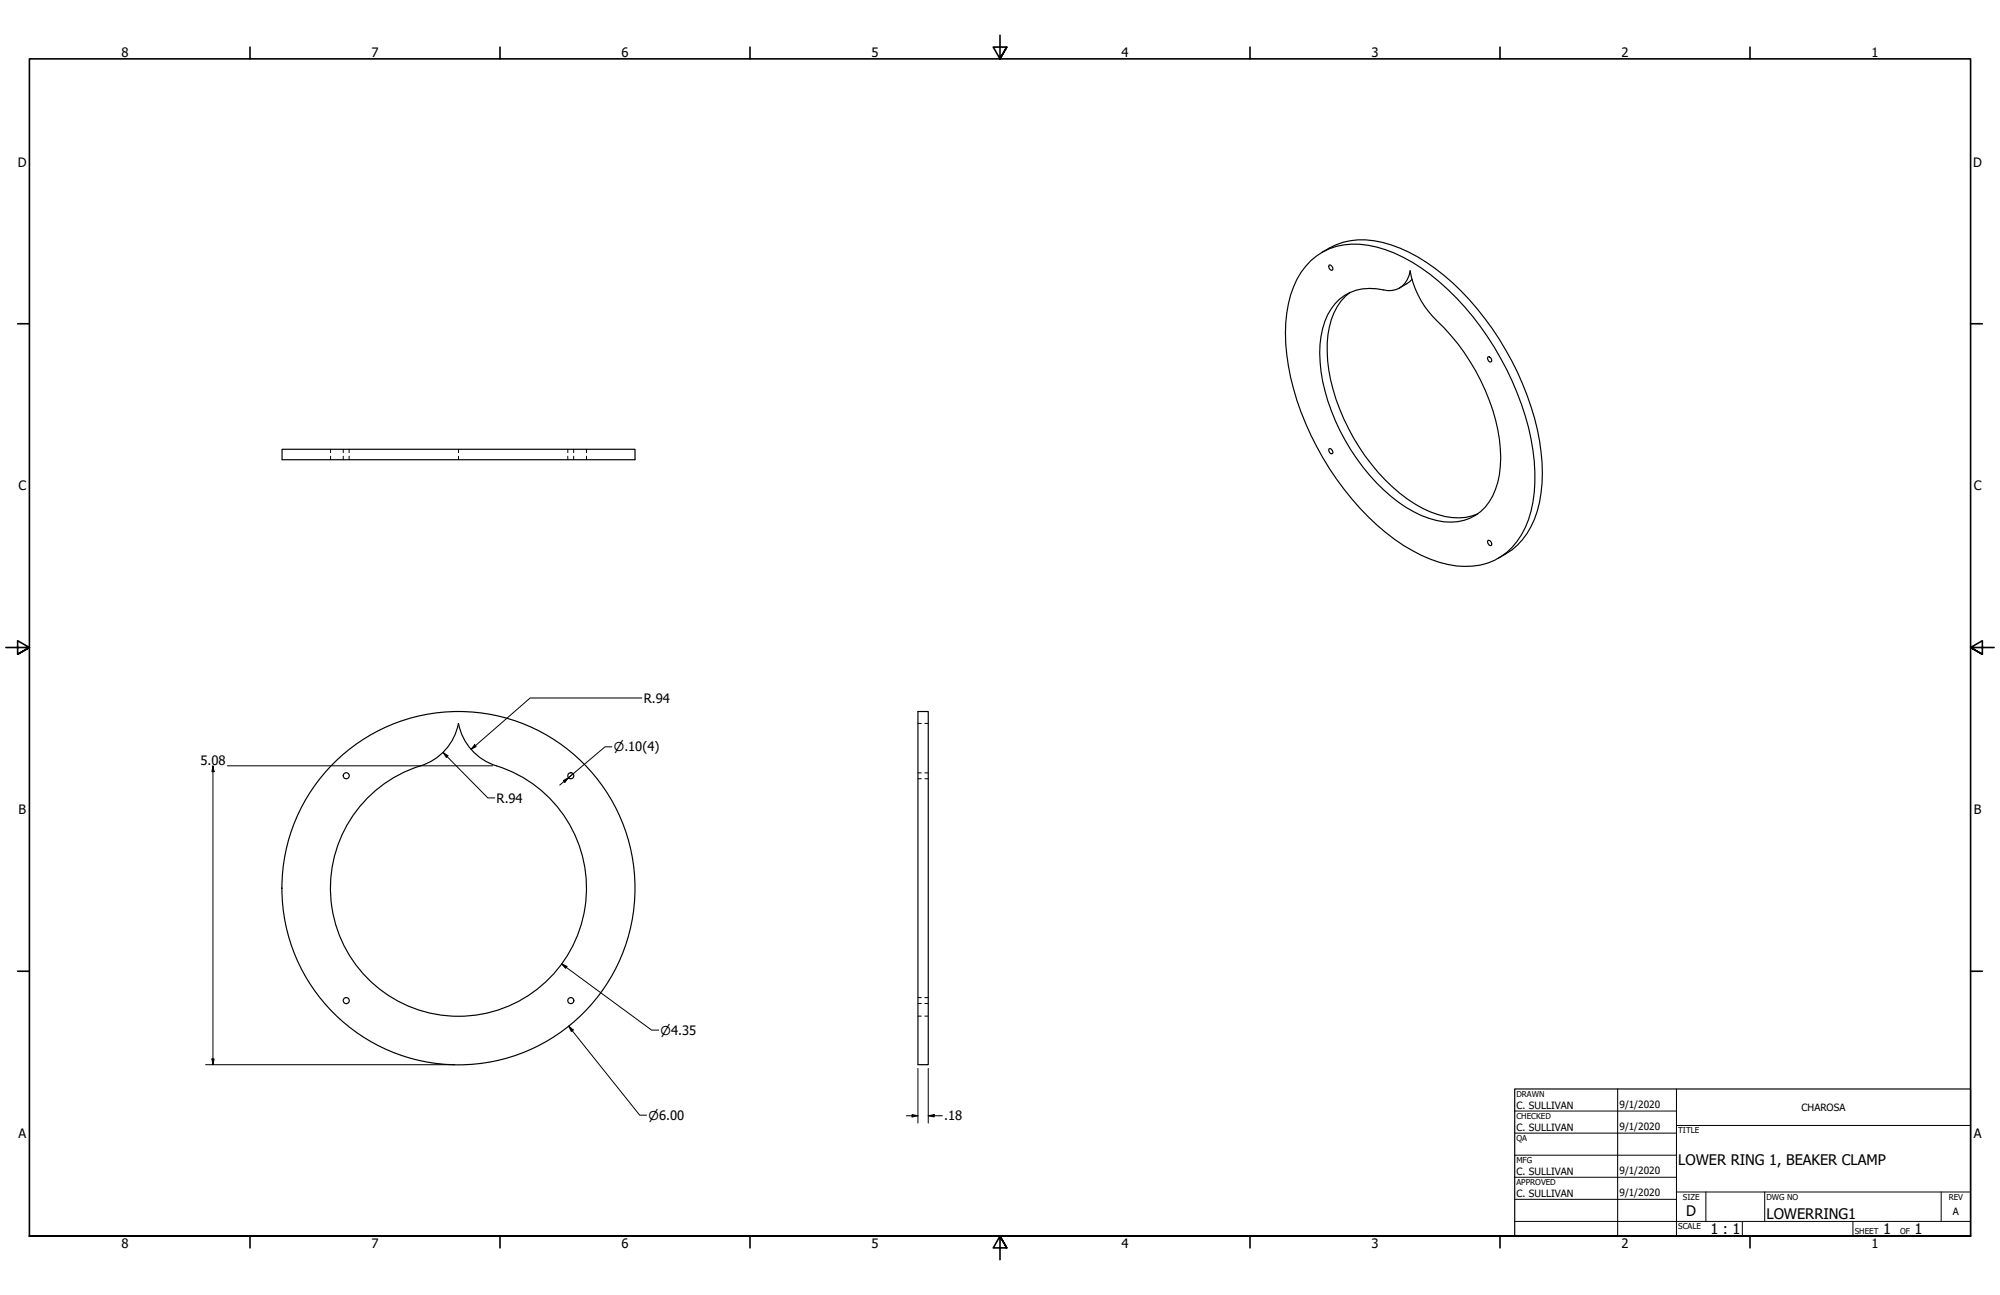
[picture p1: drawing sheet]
<svg xmlns="http://www.w3.org/2000/svg" width="864mm" height="559mm" viewBox="0 0 864 559" stroke-linecap="round" stroke-linejoin="round" font-family="sans-serif">
<!-- layer: Visible (ANSI) -->
<g fill="none" stroke="#000" stroke-width=".51">
<path d="M566 112.5a28 28 0 0 1 24.8-6.6 67.6 67.6 0 0 1 34.4 19.1 125.9 125.9 0 0 1 36.7 69.3 60.1 60.1 0 0 1-3.3 33.3 27.6 27.6 0 0 1-29.7 16.6 62.3 62.3 0 0 1-30.6-14.5 123.8 123.8 0 0 1-42.7-76.7 57.1 57.1 0 0 1 4.4-32.5l1.8-3zM570.8 108.9a31.9 31.9 0 0 1 29.8-3.2 85.6 85.6 0 0 1 37.3 27.6 122.9 122.9 0 0 1 27.5 61.7 57.1 57.1 0 0 1-4.3 32.2 29.4 29.4 0 0 1-14.1 13.7M573.8 114.5l.4-.2a1.38 1.38 0 0 1 1.2 .9 1.38 1.38 0 0 1-.3 1.4 1.63 1.63 0 0 1-1.3-2.1zM576.5 131a20.5 20.5 0 0 1 20.8-5.9 9 9 0 0 0 11.6-8.3 41.4 41.4 0 0 0 14.7 24.7 89.3 89.3 0 0 1 24.2 52.1 36.7 36.7 0 0 1-4.8 23 20.2 20.2 0 0 1-22.7 8 54 54 0 0 1-25.9-16.3 88.9 88.9 0 0 1-24.4-52 34.4 34.4 0 0 1 6.5-25.3zM582.9 126.2a27.9 27.9 0 0 0-9.8 21.8 81.9 81.9 0 0 0 16.4 48.8 71.3 71.3 0 0 0 28 24.1 26.6 26.6 0 0 0 20.6 .8M609.7 120.5l-1.1 1.1-4.3 2.7M642.4 154.1l.3-.2a1.37 1.37 0 0 1 1.2 .9 1.37 1.37 0 0 1-.2 1.4 1.59 1.59 0 0 1-1.3-2.1zM121.8 193.9h152.4v4.5h-152.4zM573.8 193.7l.4-.2a1.33 1.33 0 0 1 1.2 .9 1.33 1.33 0 0 1-.3 1.4 1.6 1.6 0 0 1-1.3-2.1zM642.4 233.3l.3-.2a1.41 1.41 0 0 1 1.3 .9 1.41 1.41 0 0 1-.3 1.5 1.69 1.69 0 0 1-1.3-2.2zM396.4 307h4.4v152.4h-4.4zM214.3 330.5a55.3 55.3 0 0 1 28 85.6 55.3 55.3 0 0 1-90-1.6 55.3 55.3 0 0 1 30.8-84.6 23.8 23.8 0 0 0 14.8-17.7 23.9 23.9 0 0 0 16.4 18.3"/>
<circle cx="149.5" cy="334.7" r="1.3"/>
<circle cx="246.5" cy="334.7" r="1.3"/>
<circle cx="198" cy="383.3" r="76.2"/>
<circle cx="149.5" cy="431.8" r="1.3"/>
<circle cx="246.5" cy="431.8" r="1.3"/>
</g>
<!-- layer: Hidden (ANSI) -->
<g fill="none" stroke="#000" stroke-width=".43">
<path d="M142.7 193.9v1.4M142.7 196.8v1.6M148.2 193.9v1.4M148.2 196.8v1.6M150.7 193.9v1.4M150.7 196.8v1.6M198 193.9v1.4M198 196.8v1.6M245.2 193.9v1.4M245.2 196.8v1.6M247.7 193.9v1.4M247.7 196.8v1.6"/>
<path d="M253.2 193.9v1.4M253.2 196.8v1.6M396.4 312.2h1.4M399.4 312.2h1.4M396.4 336h1.4M396.4 333.5h1.4M399.4 336h1.4M399.4 333.5h1.4M396.4 433h1.4M396.4 430.5h1.4M396.4 438.5h1.4M399.4 433h1.4"/>
<path d="M399.4 430.5h1.4M399.4 438.5h1.4"/>
</g>
<!-- layer: Border (ANSI) -->
<g fill="none" stroke="#000" stroke-width=".7">
<path d="M431.8 15.2v10.2l-2.9-5.1h5.8l-2.9 5.1 2.9-5.1M107.9 20.3v5.1M215.9 20.3v5.1M323.8 20.3v5.1M539.8 20.3v5.1M647.7 20.3v5.1M755.6 20.3v5.1M7.6 139.7h5.1M850.9 139.7h5.1M2.5 279.4h10.2l-5.1-2.9v5.8l5.1-2.9-5.1 2.9M861.1 279.4h-10.2l5.1-2.9v5.8l-5.1-2.9 5.1 2.9M7.6 419.1h5.1"/>
<path d="M850.9 419.1h5.1M12.7 533.4v-508h838.2v508h-838.2h838.2M107.9 533.4v5.1M215.9 533.4v5.1M323.8 533.4v5.1M434.7 538.5l-2.9-5.1 2.9 5.1h-5.8l2.9-5.1v10.2M539.8 533.4v5.1M647.7 533.4v5.1M755.6 533.4v5.1"/>
</g>
<!-- layer: Title (ANSI) -->
<g fill="none" stroke="#000" stroke-width=".43">
<path d="M654 479.4h69.9M698.5 469.9v63.5M723.9 469.9v63.5M654 488.9h69.9M654 498.5h69.9M723.9 485.6h127M654 508h69.9M654 517.5h69.9M723.9 514.3h127M736.6 514.3v12.7M762 514.3v12.7M838.2 514.3v12.7"/>
<path d="M654 527h196.9M752.3 527v6.4M800.1 527v6.4"/>
</g>
<path d="M654 469.9h196.9v63.5h-196.9z" fill="none" stroke="#000" stroke-width=".51"/>
<!-- layer: Dimension (ANSI) -->
<g fill="none" stroke="#000" stroke-width=".43">
<path d="M277.2 301.2h-48.3l-25.5 22.1M91.9 330.5l.6 2.5h-1zM91.9 330.5v128.9M98.2 330.5h114.5M191.3 324.7l2.1 1.4-.7 .7zM191.3 324.7l19.3 19.6h3M205 321.4l.6 .7-2.2 1.2zM243.3 336.8l2.2-1.2-1.6 2zM245.5 335.6l-3.8 3.2M247.5 333.9l-2 1.7M264.2 322.3h-3l-15.7 13.3M242.5 415.9l2.3 1.1-.6 .8z"/>
<path d="M242.5 415.9l38.9 28.6h3M88.8 459.4h107.6M91.5 456.9h1l-.6 2.5zM245.6 442.8l1.9 1.6-.8 .7zM245.6 442.8l30.6 38.4h3M396.4 461v23.6M400.8 461v23.6M391.4 481.5h5M393.8 480.9l2.6 .6-2.6 .5zM400.8 481.5l2.6-.6v1.1zM400.8 481.5h6.1"/>
</g>
<g fill="#000">
<path d="M91.9 330.5l.6 2.5h-1z" fill-rule="evenodd"/>
<path d="M191.3 324.7l2.1 1.4-.7 .7z" fill-rule="evenodd"/>
<path d="M205 321.4l.6 .7-2.2 1.2z" fill-rule="evenodd"/>
<path d="M243.3 336.8l2.2-1.2-1.6 2z" fill-rule="evenodd"/>
<path d="M242.5 415.9l2.3 1.1-.6 .8z" fill-rule="evenodd"/>
<path d="M91.5 456.9h1l-.6 2.5z" fill-rule="evenodd"/>
<path d="M245.6 442.8l1.9 1.6-.8 .7z" fill-rule="evenodd"/>
<path d="M393.8 480.9l2.6 .6-2.6 .5z" fill-rule="evenodd"/>
<path d="M400.8 481.5l2.6-.6v1.1z" fill-rule="evenodd"/>
</g>
<g font-size="6.3">
<text x="724.7" y="502.9">LOWER RING 1, BEAKER CLAMP</text>
<text x="728.1" y="524.9">D</text>
<text x="762.8" y="526.2">LOWERRING1</text>
<text x="738.6" y="532.6">1 : 1</text>
<text x="813.1" y="532.6">1</text>
<text x="826.7" y="532.6">1</text>
</g>
<g font-size="5.6">
<text x="52.5" y="24.4">8</text>
<text x="160.4" y="24.4">7</text>
<text x="268.4" y="24.4">6</text>
<text x="376.3" y="24.4">5</text>
<text x="484.3" y="24.4">4</text>
<text x="592.2" y="24.4">3</text>
<text x="700.2" y="24.4">2</text>
<text x="808.1" y="24.4">1</text>
<text x="7.7" y="71.9">D</text>
<text x="852" y="71.9">D</text>
<text x="8" y="211.6">C</text>
<text x="852.3" y="211.6">C</text>
<text x="278" y="303.2">R.94</text>
<text x="86.6" y="329.9">5.08</text>
<text x="214.4" y="346.3">R.94</text>
<text x="8" y="351.3">B</text>
<text x="852.3" y="351.3">B</text>
<text x="407.7" y="483.5">.18</text>
<text x="7.9" y="491">A</text>
<text x="852.2" y="491">A</text>
<text x="52.5" y="538.5">8</text>
<text x="160.4" y="538.5">7</text>
<text x="268.4" y="538.5">6</text>
<text x="376.3" y="538.5">5</text>
<text x="484.3" y="538.5">4</text>
<text x="592.2" y="538.5">3</text>
<text x="700.2" y="538.5">2</text>
<text x="808.1" y="538.5">1</text>
</g>
<g font-size="5.3">
<text x="265" y="324.2">⌀.10(4)</text>
<text x="285.2" y="446.5">⌀4.35</text>
<text x="280" y="483.2">⌀6.00</text>
</g>
<g font-size="4.3">
<text x="654.8" y="478.6">C. SULLIVAN</text>
<text x="699.3" y="478">9/1/2020</text>
<text x="777.9" y="479.4">CHAROSA</text>
<text x="654.8" y="488.1">C. SULLIVAN</text>
<text x="699.3" y="487.5">9/1/2020</text>
<text x="654.8" y="507.2">C. SULLIVAN</text>
<text x="699.3" y="506.5">9/1/2020</text>
<text x="654.8" y="516.7">C. SULLIVAN</text>
<text x="699.3" y="516.1">9/1/2020</text>
<text x="843.2" y="524.2">A</text>
</g>
<g font-size="3.5">
<text x="654.8" y="473.2">DRAWN</text>
<text x="654.8" y="482.8">CHECKED</text>
<text x="724.7" y="488.9">TITLE</text>
<text x="654.8" y="492.3">QA</text>
<text x="654.8" y="501.8">MFG</text>
<text x="654.8" y="511.4">APPROVED</text>
<text x="726.7" y="517.7">SIZE</text>
<text x="762.8" y="517.7">DWG NO</text>
<text x="841.4" y="517.7">REV</text>
<text x="724.7" y="530.4">SCALE</text>
<text x="800.9" y="532.6">SHEET</text>
<text x="820.4" y="532.6">OF</text>
</g>
</svg>
